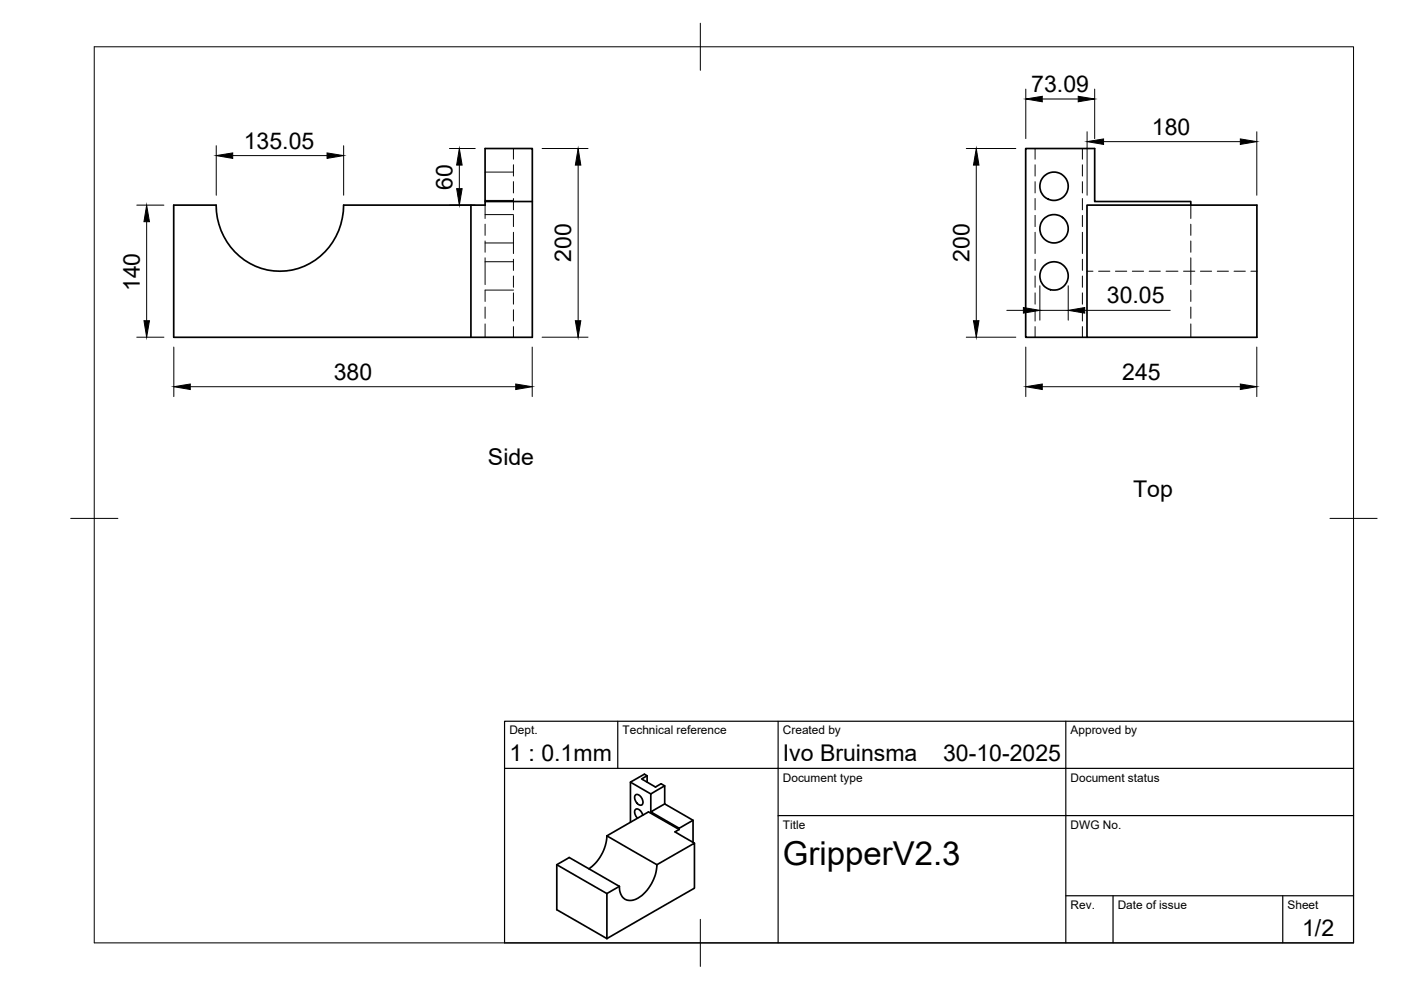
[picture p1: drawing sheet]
<svg xmlns="http://www.w3.org/2000/svg" width="297mm" height="210mm" viewBox="0 0 297 210" stroke-linecap="round" stroke-linejoin="round" font-family="sans-serif">
<!-- layer: Visible -->
<g fill="none" stroke="#000" stroke-width=".36">
<path d="M36.8 43.5h9a13.5 13.5 0 0 0 19.9 12.4 14.1 14.1 0 0 0 7.2-12.4h26.9v28h-63zM102.8 42.7v-11.2h10.1v40h-13.1M112.9 42.7h-10.1v.8h-3M230.5 43.5h36v28h-36zM252.5 43.5v-.8h-20.4v-11.2h-14.6v40h13M128.7 177.2a9.1 9.1 0 0 1-3.9 7M128.7 177.2l10.6 6.1M133.7 165.8l4.3 2.5M134.7 168.6a1.06 1.06 0 0 1 1.5 .9v.2a.67 .67 0 0 1-.1 1 .67 .67 0 0 1-1-.4l-.5-.9zM136.3 172.8a1.4 1.4 0 0 0-1.5-1.2 1.38 1.38 0 0 0 .4 1.9M137.2 165.8v-1.3l-.6-.4-2.9 1.7v8.5M137.2 164.5l-1.2 .7 3 1.7 1.2-.7 .7 .4v3.8l6 3.5v4.7"/>
<path d="M138 168.3v3.8M140.9 166.6l-2.9 1.7M140.9 170.4l-2.9 1.7 6 3.5 2.9-1.7M144 175.9l-.9 .5 4.1 2.4M144 175.9l-6.5-3.8-8.8 5.1M144 175.6v.3M118 183.3l10.7 6.2M128.7 189.5v9.5M131.3 187.9l-2.6 1.6M131.3 187.9l-10.6-6.1-2.7 1.5v9.6l10.7 6.1M139.3 183.3a8.6 8.6 0 0 1-4.8 7.5 2.3 2.3 0 0 1-3.2-2.4v-.5M139.3 183.3l7.9-4.5v9.5l-18.5 10.7"/>
<circle cx="223.5" cy="39.5" r="3"/>
<circle cx="223.5" cy="58.5" r="3"/>
<circle cx="223.5" cy="48.5" r="3"/>
</g>
<!-- layer: Hidden -->
<g fill="none" stroke="#000" stroke-width=".21">
<path d="M102.8 36.5h6.1M108.9 31.5v2.3M108.9 34.9v2.4M108.9 38.5v2.4M219.5 31.5v2.3M219.5 34.9v2.4M219.5 38.5v2.4M229.5 31.5v2.3M229.5 34.9v2.4M229.5 38.5v2.4M102.8 54.7v5.6M102.8 51.5h6.1"/>
<path d="M102.8 45.5h6.1M102.8 55.5h6.1M102.8 42.5h6.1M102.8 43.5v2.8M102.8 47.5v2.4M102.8 51.1v2.4M108.9 49.2v4.6M108.9 42.1v2.4M108.9 45.7v2.3M108.9 55v2.3M108.9 58.5v2.4M219.5 49.2v4.6"/>
<path d="M219.5 42.1v2.4M219.5 45.7v2.3M219.5 55v2.3M219.5 58.5v2.4M229.5 49.2v4.6M229.5 42.1v2.4M229.5 45.7v2.3M229.5 55v2.3M229.5 58.5v2.4M230.5 57.5h1.2M232.9 57.5h2.4M236.5 57.5h2.4"/>
<path d="M240.1 57.5h2.4M243.6 57.5h2.4M247.2 57.5h2.5M250.9 57.5h2.4M252.5 54.7v5.6M252.5 43.5v2.8M252.5 47.5v2.4M252.5 51.1v2.4M254.5 57.5h2.4M258.1 57.5h2.4M261.6 57.5h2.4M265.2 57.5h1.3"/>
<path d="M102.8 61.5h6.1M102.8 61.5v2.4M102.8 65.1v2.4M102.8 68.7v2.8M108.9 62.1v2.4M108.9 65.7v2.4M108.9 69.3v2.2M219.5 62.1v2.4M219.5 65.7v2.4M219.5 69.3v2.2M229.5 62.1v2.4M229.5 65.7v2.4"/>
<path d="M229.5 69.3v2.2M252.5 61.5v2.4M252.5 65.1v2.4M252.5 68.7v2.8"/>
</g>
<!-- layer: BORDER -->
<path d="M20 9.9h267v190h-267zM148.5 4.9v10M15 109.9h10M282 109.9h10M148.5 194.9v10" fill="none" stroke="#000" stroke-width=".21"/>
<!-- layer: TITLEBLOCK -->
<path d="M107 152.9h180v47h-180zM131 152.9v10M165 152.9v47M226 152.9v47M107 162.9h180M165 172.9h122M226 189.9h61M236 189.9v10M272 189.9v10" fill="none" stroke="#000" stroke-width=".25"/>
<!-- layer: FD_Dimensions -->
<g fill="none" stroke="#000" stroke-width=".21">
<path d="M217.5 18.9v10.5M232.1 18.9v10.5M45.8 30.9v10.5M49.3 33h20M72.9 30.9v10.5M95.3 31.5h5.5M97.4 35v5M114.9 31.5h9.8M122.6 35v33M204.9 31.5h10.5M207 35v33M221 21h7.6"/>
<path d="M230.5 27.9v13.5M234 30h29M266.5 27.9v13.5M29 43.5h5.8M31.1 47v21M95.3 43.5h5.5M29 71.5h5.8M36.9 73.6v10.5M112.8 73.6v10.5M114.9 71.5h9.8M204.9 71.5h10.5M213.5 65.8h3.5"/>
<path d="M217.5 73.6v10.5M220.5 60.6v7.3M220.5 65.8h6M226.5 60.6v7.3M230 65.8h18.1M266.5 73.6v10.5M40.3 82h69M221 82h42"/>
</g>
<g fill="#000" stroke="#000" stroke-width=".21">
<path d="M45.8 33l3.5-.6v1.2zM69.3 32.4l3.6 .6-3.6 .6zM96.8 40h1.2l-.6 3.5zM97.4 31.5l.6 3.5h-1.2zM122.6 31.5l.5 3.5h-1.1zM207 31.5l.6 3.5h-1.2zM217.5 21l3.5-.6v1.2zM228.6 20.4l3.5 .6-3.5 .6zM230.5 30l3.5-.5v1.1zM263 29.5l3.5 .5-3.5 .6zM31.1 43.5l.6 3.5h-1.2zM30.5 68h1.2l-.6 3.5z"/>
<path d="M122 68h1.1l-.5 3.5zM206.4 68h1.2l-.6 3.5zM217 65.2l3.5 .6-3.5 .6zM226.5 65.8l3.5-.6v1.2zM36.9 82l3.4-.6v1.2zM109.3 81.4l3.5 .6-3.5 .6zM217.5 82l3.5-.6v1.2zM263 81.4l3.5 .6-3.5 .6z"/>
</g>
<text font-size="7" x="166" y="183.4">GripperV2.3</text>
<g font-size="4.9">
<text x="218.7" y="19.5">73.09</text>
<text x="244.2" y="28.6">180</text>
<text x="51.7" y="31.5">135.05</text>
<text x="95.9" y="40.2" transform="rotate(-90 95.9 40.2)">60</text>
<text x="121.1" y="55.5" transform="rotate(-90 121.1 55.5)">200</text>
<text x="205.5" y="55.5" transform="rotate(-90 205.5 55.5)">200</text>
<text x="29.6" y="61.7" transform="rotate(-90 29.6 61.7)">140</text>
<text x="234.7" y="64.3">30.05</text>
<text x="70.8" y="80.5">380</text>
<text x="237.9" y="80.5">245</text>
<text x="103.5" y="98.6">Side</text>
<text x="240.2" y="105.4">Top</text>
<text x="108" y="161.4">1 : 0.1mm</text>
<text x="166" y="161.4">Ivo Bruinsma</text>
<text x="200" y="161.4">30-10-2025</text>
<text x="276.1" y="198.6">1/2</text>
</g>
<g font-size="2.5">
<text x="108" y="155.7">Dept.</text>
<text x="132" y="155.7">Technical reference</text>
<text x="166" y="155.7">Created by</text>
<text x="227" y="155.7">Approved by</text>
<text x="166" y="165.7">Document type</text>
<text x="227" y="165.7">Document status</text>
<text x="166" y="175.7">Title</text>
<text x="227" y="175.7">DWG No.</text>
<text x="227" y="192.7">Rev.</text>
<text x="237" y="192.7">Date of issue</text>
<text x="273" y="192.7">Sheet</text>
</g>
</svg>
